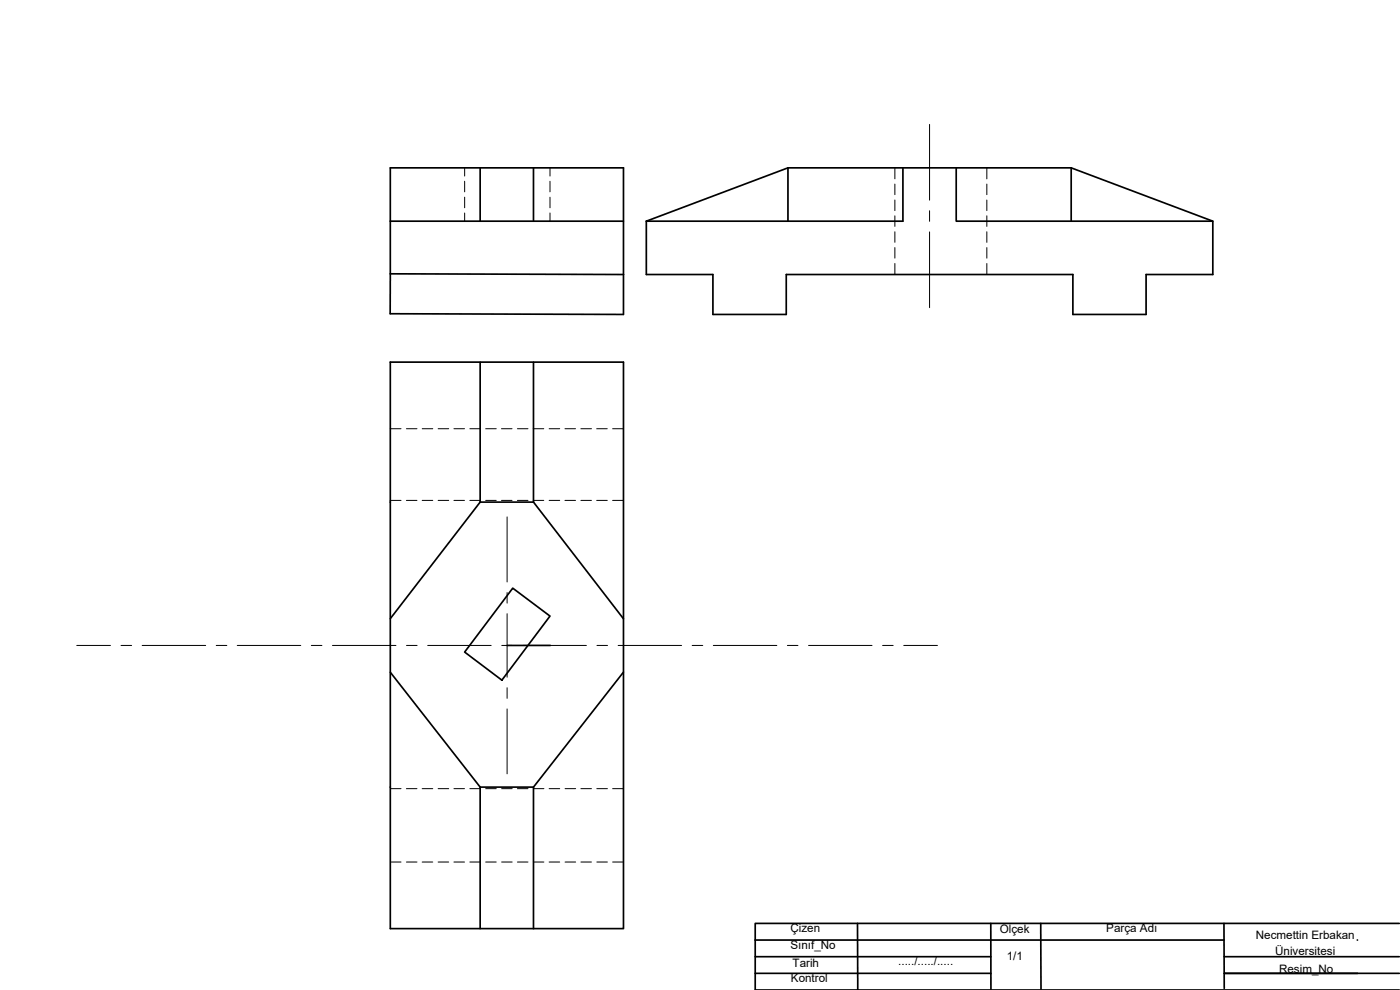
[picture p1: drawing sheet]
<svg xmlns="http://www.w3.org/2000/svg" width="420mm" height="297mm" viewBox="0 0 420 297" stroke-linecap="round" stroke-linejoin="round" font-family="sans-serif">
<!-- layer: 0 -->
<g fill="none" stroke="#000" stroke-width=".51">
<path d="M144.1 50.4v16M160.1 50.4v16M236.5 50.4h85M236.5 50.4v16M236.5 50.4l-42.5 16M271 50.4v16h-77M287 50.4v16h77v16h-20v11.9h-22v-11.9h-86v11.9h-22v-11.9h-20v-16M321.5 50.4v16M321.5 50.4l42.5 16M117.1 66.4h70v16M187.1 66.4v-16h-70v31.8M117.1 82.2l70 .2"/>
<path d="M117.1 82.2v11.9l70 .2M187.1 82.4v11.9M117.1 108.7h70v169.9h-70zM144.1 108.7v42M160.1 108.7v42M117.1 150.7h.1M144.1 150.7h16M144.1 150.7l-27 34.9M160.1 150.7l27 35M153.9 176.5l11.2 8.4-14.5 19.2-11.2-8.4zM117.1 193.7h.1M152.2 193.7h13"/>
<path d="M117.1 201.7l27 34.5M187.1 201.7l-27 34.5M117.1 236.2h.1M144.1 236.2v42.4M144.1 236.2h16M160.1 236.2v42.4M257.3 277.1l.1 19.9M297.3 277.1l.1 19.7M312.3 277.1l.1 19.7M367.3 277.1l.1 19.5M419.9 277.1h-193.2v19.9h193.2M226.6 282.1h140.8"/>
<path d="M226.6 292h70.8M226.6 287h70.8M367.4 287h52.5M367.4 292h52.5M407.3 282.1h.1"/>
</g>
<g fill="none" stroke="#000" stroke-width=".3">
<path d="M279 37.3v22.8M139.4 50.4v2.4M139.4 54.4v3.2M139.4 59.2v3.1M165.1 50.4v2.4M165.1 54.4v3.2M165.1 59.2v3.1M268.6 50.4v3.3M268.6 55.2v3.2M296.2 50.4v3.3M296.2 55.2v3.2M139.4 63.9v2.5"/>
<path d="M165.1 63.9v2.5M268.6 60v3.2M268.6 64.8v3.1M268.6 69.5v3.2M268.6 74.3v3.2M268.6 79.1v3.3M279 63.2v3.2M279 69.6v22.7M296.2 60v3.2M296.2 64.8v3.1M296.2 69.5v3.2M296.2 74.3v3.2"/>
<path d="M296.2 79.1v3.3M117.1 128.6h3.3M122 128.6h3.1M126.7 128.6h3.2M131.5 128.6h3.2M136.2 128.6h3.2M141 128.6h3.1M145.8 128.6h3.1M150.5 128.6h3.2M155.3 128.6h3.2M160 128.6h3.2M164.8 128.6h3.2"/>
<path d="M169.5 128.6h3.2M174.3 128.6h3.2M179.1 128.6h3.1M183.9 128.6h3.2M117.1 150.1h3.3M122 150.1h3.1M126.7 150.1h3.2M131.5 150.1h3.2M136.2 150.1h3.2M141 150.1h3.1M145.8 150.1h3.1M150.5 150.1h3.2"/>
<path d="M152.2 155.1v19.5M155.3 150.1h3.2M160 150.1h3.2M164.8 150.1h3.2M169.5 150.1h3.2M174.3 150.1h3.2M179.1 150.1h3.1M183.9 150.1h3.2M152.2 177.8v3.2M23 193.7h10.1M36.3 193.7h3.2M42.7 193.7h19"/>
<path d="M64.9 193.7h3.2M71.2 193.7h19.1M93.4 193.7h3.2M99.8 193.7h19M122 193.7h3.2M128.4 193.7h19M150.6 193.7h3.2M152.2 184.1v19.1M156.9 193.7h19.1M179.2 193.7h3.1M185.5 193.7h19.1M207.7 193.7h3.2"/>
<path d="M214.1 193.7h19M236.3 193.7h3.2M242.7 193.7h19M264.9 193.7h3.2M271.2 193.7h10.1M152.2 206.4v3.1M152.2 212.7v19.5M117.1 236.6h3.3M122 236.6h3.1M126.7 236.6h3.2M131.5 236.6h3.2M136.2 236.6h3.2"/>
<path d="M141 236.6h3.2M145.8 236.6h3.1M150.5 236.6h3.2M155.3 236.6h3.2M160.1 236.6h3.1M164.8 236.6h3.2M169.6 236.6h3.2M174.3 236.6h3.2M179.1 236.6h3.2M183.9 236.6h3.2M117.1 258.6h3.3M122 258.6h3.1"/>
<path d="M126.7 258.6h3.2M131.5 258.6h3.2M136.2 258.6h3.2M141 258.6h3.2M145.8 258.6h3.1M150.5 258.6h3.2M155.3 258.6h3.2M160.1 258.6h3.1M164.8 258.6h3.2M169.6 258.6h3.2M174.3 258.6h3.2M179.1 258.6h3.2"/>
<path d="M183.9 258.6h3.2"/>
</g>
<g font-size="3.5">
<text x="237.2" y="279.6">Çizen</text>
<text x="300.1" y="280.1">Ölçek</text>
<text x="332" y="279.6">Parça Adı</text>
<text x="376.9" y="281.8">Necmettin Erbakan</text>
<text x="237.2" y="284.6">Sınıf_No</text>
<text x="302.1" y="287.9">1/1</text>
<text x="382.7" y="286.4">Üniversitesi</text>
<text x="237.9" y="290.2">Tarih</text>
<text x="269.6" y="289.5">...../...../.....</text>
<text x="383.9" y="291.8">Resim_No</text>
<text x="237.4" y="294.5">Kontrol</text>
</g>
</svg>
